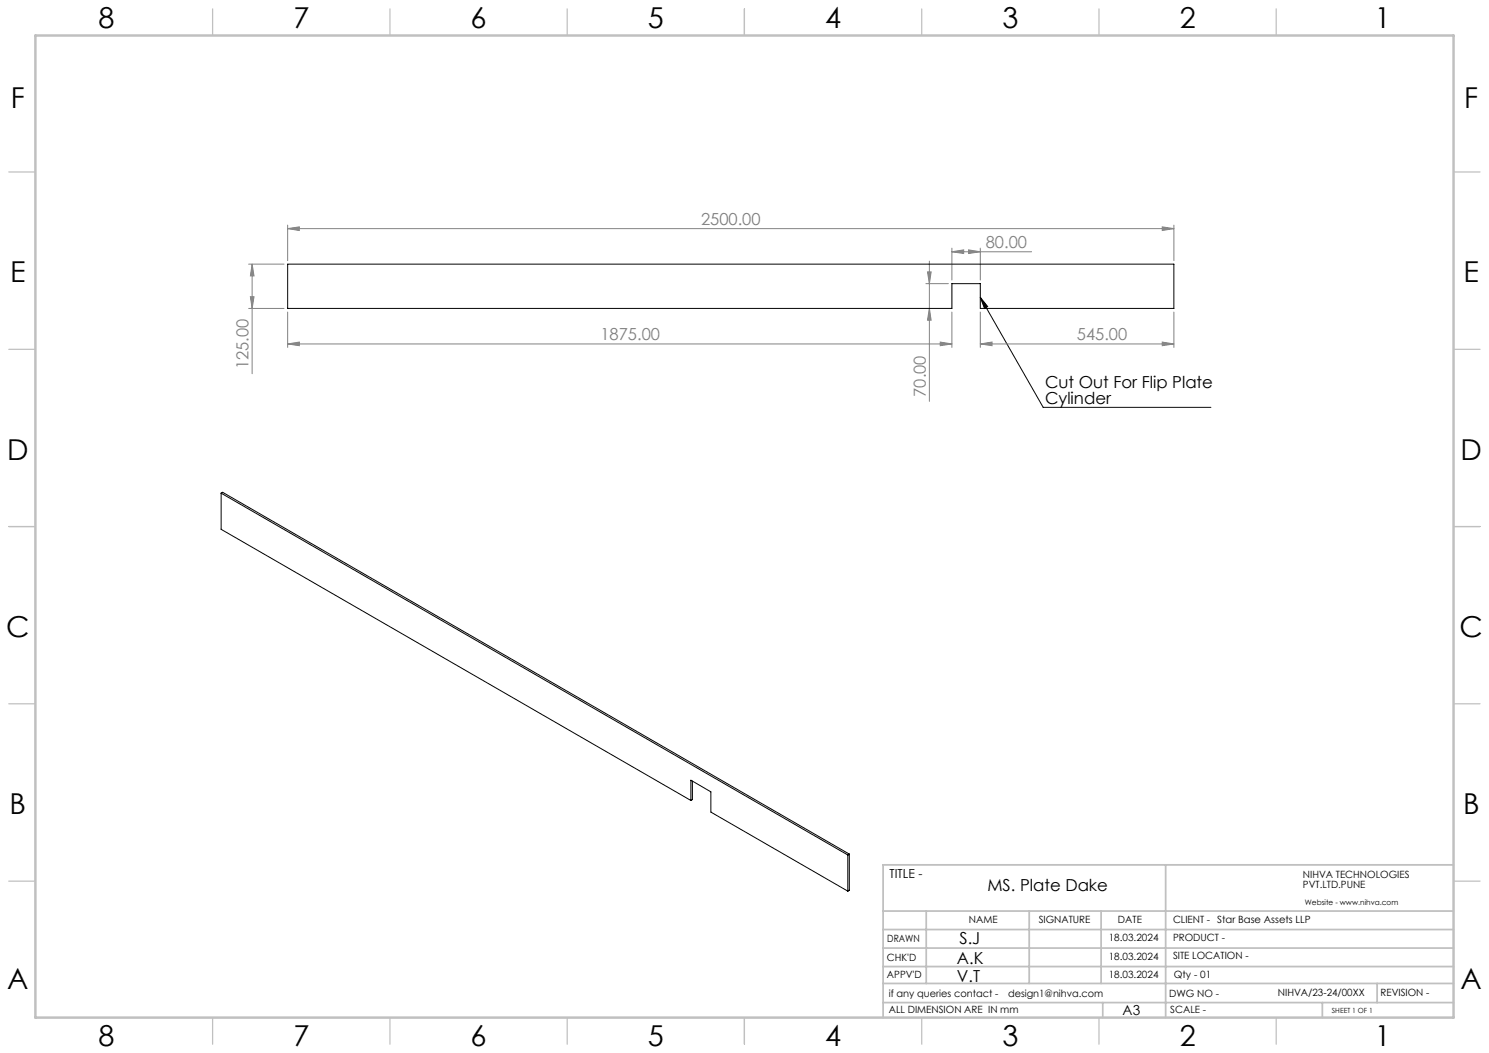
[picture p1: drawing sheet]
<svg xmlns="http://www.w3.org/2000/svg" width="420mm" height="297mm" viewBox="0 0 420 297" stroke-linecap="round" stroke-linejoin="round" font-family="sans-serif">
<path d="M276.5 83.9l2.1 2.6-.9 .5zM276.5 83.9l17.8 31h47.3" fill="none" stroke="#000" stroke-width=".28"/>
<g fill="none" stroke="#808080" stroke-width=".28">
<path d="M70.1 74.5h10M71.1 74.5l.5 3.3h-1zM71.1 74.5v30.9M81.1 64.5l3.3-.5v1zM81.1 63.5v10M81.1 64.5h250M261.6 76.7h1l-.5 3.3zM262.1 73.7v39.5M268.5 71l3.3-.5v1zM268.5 70v9M268.5 71h22.5M273.2 70.5l3.3 .5-3.3 .5z"/>
<path d="M276.5 70v9M327.8 64l3.3 .5-3.3 .5zM331.1 63.5v10M70.1 87h10M70.6 83.7h1l-.5 3.3zM81.1 97l3.3-.5v1zM81.1 88v10M81.1 97h187.4M261.2 80h6.3M262.1 87l.5 3.3h-1zM265.2 96.5l3.3 .5-3.3 .5zM268.5 88v10"/>
<path d="M276.5 97l3.3-.5v1zM276.5 88v10M276.5 97h54.6M327.8 96.5l3.3 .5-3.3 .5zM331.1 88v10"/>
</g>
<g fill="none" stroke="#c0c0c0" stroke-width=".35">
<path d="M60 2.5v7.5M110 2.5v7.5M160 2.5v7.5M210 2.5v7.5M260 2.5v7.5M310 2.5v7.5M360 2.5v7.5M2.5 48.5h7.5M410 48.5h7.5M2.5 98.5h7.5M410 98.5h7.5M2.5 148.5h7.5"/>
<path d="M410 148.5h7.5M2.5 198.5h7.5M410 198.5h7.5M2.5 248.5h7.5M410 248.5h7.5M60 287v7.5M110 287v7.5M160 287v7.5M210 287v7.5M260 287v7.5M310 287v7.5M360 287v7.5"/>
</g>
<g fill="none" stroke="#c0c0c0" stroke-width=".5">
<path d="M249.1 257h160.9M261.3 257v20.4M290.3 257v20.4M310.6 257v20.4M328.8 243.9v43.1M410 243.9h-160.9v43.1M249.1 272.6h160.9M249.1 267.4h160.9M249.1 262.2h160.9M249.1 277.4h160.9M388.4 277.4v5.4M249.1 282.8h160.9"/>
<path d="M311 282.8v4.2M373 282.8v4.2"/>
</g>
<path d="M10 10h400v277h-400z" fill="none" stroke="#c0c0c0" stroke-width=".7"/>
<path d="M276.5 83.9l2.1 2.6-.9 .5z" fill="#000"/>
<g fill="#808080">
<path d="M327.8 64l3.3 .5-3.3 .5zM81.1 64.5l3.3-.5v1zM273.2 70.5l3.3 .5-3.3 .5zM268.5 71l3.3-.5v1z"/>
<path d="M81.1 97l3.3-.5v1zM265.2 96.5l3.3 .5-3.3 .5zM276.5 97l3.3-.5v1zM327.8 96.5l3.3 .5-3.3 .5z"/>
<path d="M71.1 74.5l.5 3.3h-1zM70.6 83.7h1l-.5 3.3zM261.6 76.7h1l-.5 3.3zM262.1 87l.5 3.3h-1z"/>
</g>
<path d="M81.1 74.5h250v12.5h-54.6v-7h-8v7h-187.4zM62.4 139.1v10.2l132.5 76.5M62.4 139.1l176.7 102.1M62.4 139.1l.4-.3 176.8 102.1M194.9 225.8v-5.7l5.6 3.2v5.8l38.6 22.3M195.3 220.3v5.2l-.4 .3M239.1 241.2v10.2M239.6 240.9v10.2l-.5 .3M239.6 240.9l-.5 .3" fill="none" stroke="#000" stroke-width=".28"/>
<g font-size="8.1">
<text x="27.8" y="8">8</text>
<text x="82.8" y="8">7</text>
<text x="132.8" y="8">6</text>
<text x="182.8" y="8">5</text>
<text x="232.8" y="8">4</text>
<text x="282.8" y="8">3</text>
<text x="332.8" y="8">2</text>
<text x="387.8" y="8">1</text>
<text x="3" y="30.4">F</text>
<text x="413" y="30.4">F</text>
<text x="2.8" y="79.6">E</text>
<text x="412.8" y="79.6">E</text>
<text x="2" y="129.6">D</text>
<text x="412" y="129.6">D</text>
<text x="1.7" y="179.6">C</text>
<text x="411.7" y="179.6">C</text>
<text x="2.7" y="229.6">B</text>
<text x="412.7" y="229.6">B</text>
<text x="2" y="278.9">A</text>
<text x="412" y="278.9">A</text>
<text x="27.8" y="295">8</text>
<text x="82.8" y="295">7</text>
<text x="132.8" y="295">6</text>
<text x="182.8" y="295">5</text>
<text x="232.8" y="295">4</text>
<text x="282.8" y="295">3</text>
<text x="332.8" y="295">2</text>
<text x="387.8" y="295">1</text>
</g>
<g font-size="4.7" fill="#808080">
<text x="197.7" y="63.5">2500.00</text>
<text x="278.1" y="70">80.00</text>
<text x="169.4" y="96">1875.00</text>
<text x="303.8" y="96">545.00</text>
<text x="70.1" y="104.1" transform="rotate(-90 70.1 104.1)">125.00</text>
<text x="261.1" y="111.9" transform="rotate(-90 261.1 111.9)">70.00</text>
</g>
<g font-size="4.7">
<text x="294.8" y="109.3">Cut Out For Flip Plate</text>
<text x="294.8" y="113.8">Cylinder</text>
<text x="278.5" y="251.3">MS. Plate Dake</text>
<text x="270.6" y="266.2">S.J</text>
<text x="269.9" y="271.8">A.K</text>
<text x="269.9" y="276.9">V.T</text>
</g>
<text font-size="3.9" x="316.7" y="286.4">A3</text>
<text font-size="3.5" x="250.9" y="247.7">TITLE -</text>
<g font-size="2.8">
<text x="367.5" y="247.7">NIHVA TECHNOLOGIES</text>
<text x="367.5" y="250.5">PVT.LTD.PUNE</text>
<text x="273.3" y="260.4">NAME</text>
<text x="293" y="260.4">SIGNATURE</text>
<text x="315.3" y="260.5">DATE</text>
<text x="330.9" y="260.5">CLIENT -</text>
<text x="343.3" y="260.3">Star Base Assets LLP</text>
<text x="250.3" y="265.7">DRAWN</text>
<text x="312.7" y="265.3">18.03.2024</text>
<text x="330.9" y="265.5">PRODUCT -</text>
<text x="250.2" y="271.1">CHK'D</text>
<text x="250.2" y="275.8">APPV'D</text>
<text x="312.7" y="270.9">18.03.2024</text>
<text x="312.7" y="276">18.03.2024</text>
<text x="330.9" y="270.6">SITE LOCATION -</text>
<text x="331.1" y="276">Qty - 01</text>
<text x="250.7" y="281.1">if any queries contact -</text>
<text x="284.3" y="281.1">design1@nihva.com</text>
<text x="329.8" y="281.3">DWG NO -</text>
<text x="360.4" y="281.1">NIHVA/23-24/00XX</text>
<text x="389.4" y="281.1">REVISION -</text>
<text x="250.7" y="285.6">ALL DIMENSION ARE IN mm</text>
<text x="330.1" y="285.7">SCALE -</text>
</g>
<text font-size="2.1" x="368.1" y="255.1">Website - www.nihva.com</text>
<text font-size="2" x="375.7" y="285.6">SHEET 1 OF 1</text>
</svg>
